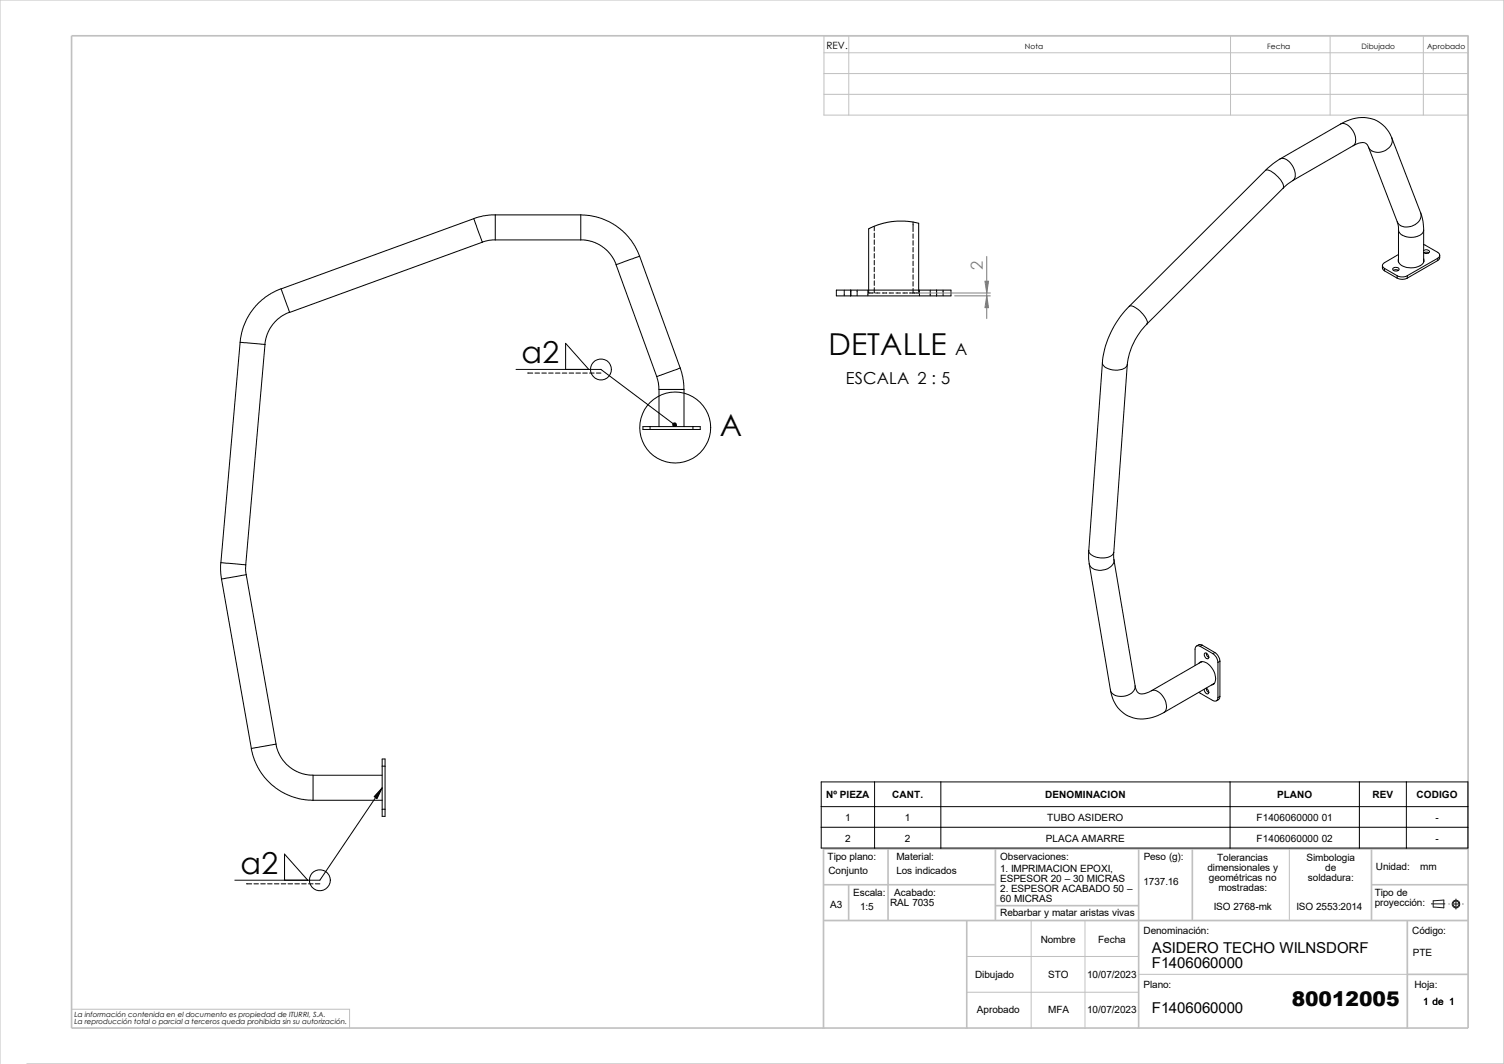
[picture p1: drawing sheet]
<svg xmlns="http://www.w3.org/2000/svg" width="420mm" height="297mm" viewBox="0 0 420 297" stroke-linecap="round" stroke-linejoin="round" font-family="sans-serif">
<g fill="none" stroke="#c0c0c0" stroke-width=".28">
<path d="M230.1 10h179.9v22.1h-179.9zM230.1 14.7h179.9M237 10v22.1M343.6 10v22.1M371.4 10v22.1M397.5 10v22.1M230.1 20.5h179.9M230.1 26.3h179.9M360 237v20M288 257v30M303 257v30M270 277h48"/>
<path d="M270 267h48M318 272h75M0 297v-297h419.9v297h-412.4M20 281.7h77.6v5.3"/>
</g>
<g fill="none" stroke="#c0c0c0" stroke-width=".47">
<path d="M20 10h390v277h-390zM248 237v20M278 237v20M318 237v50M333 237v20M383 237v20M410 237h-180v50M230 247h48M230 257h180M237 247v10M270 257v30M278 252.8h40"/>
<path d="M383 247h27M393 257v30M393 272h17"/>
</g>
<g fill="none" stroke="#191924" stroke-width=".28">
<path d="M399.7 252.3h3.8M400.2 251.5l3-.3v2.2l-3-.2zM404.6 252.3h.1M405.9 252.3h1.3M406.6 251v2.8M408.5 252.3h.1"/>
<circle cx="406.6" cy="252.4" r="1.07"/>
<circle cx="406.6" cy="252.4" r=".86"/>
</g>
<g fill="none" stroke="#000" stroke-width=".28">
<path d="M374.4 34.6a9.9 9.9 0 0 1 11.8 .4l1.5 1.7 1 1.8M374.4 34.6a2.87 2.87 0 0 1 3.3 1.8 3.9 3.9 0 0 1 .5 4l-.3 .3M374.4 34.6l-16.9 9.8M388.7 38.5a3.1 3.1 0 0 1-2.5 3.7 3.2 3.2 0 0 1-4.1-1.1M388.7 38.5l8 20.9M138.3 60l-3.2 .2-2.8 .8M138.3 60v7M138.3 60h23.9M162.2 60l2.4 .2 2.5 .5 2.8 1.1 1.9 1.1 2.7 2.1 1.6 2 1.2 1.7 1.3 2.8M162.2 60v7M353.4 47.6a2.01 2.01 0 0 1 2.3 .7l.4 .3a5 5 0 0 1 2.3 3.9h-.1M353.4 47.6l-38.1 37.9"/>
<path d="M357.5 44.4a2.85 2.85 0 0 1 3.3 1.8 3.2 3.2 0 0 1 .2 4.2M357.5 44.4l-2 1.3-2.1 1.9M358.3 52.5l-38 38M361 50.4l-2.7 2.1M377.9 40.7l-16.9 9.7M377.9 40.7a3.3 3.3 0 0 1 3.7-.5l.5 .9M382.1 41.1l8.1 20.8M396.7 59.4a3.2 3.2 0 0 1-2.9 3.8 2.92 2.92 0 0 1-3.6-1.3M396.7 59.4l.7 2.5 .2 2.3M132.3 61l2.4 6.6M132.3 61l-53.8 19.6M134.7 67.6l-53.8 19.6-2.4-6.6"/>
<path d="M138.3 67h23.9M138.3 67l-1.9 .1-1.7 .5M162.2 67l2.9 .4 2.9 1.3 2.5 2.3 .9 1.4 .6 1.5M178.6 71.5l-6.6 2.4 11.4 31.2M178.6 71.5l11.3 31.2-6.5 2.4M244.1 63.2v1.2M244.1 65.1v1.2M244.1 67v1.2M244.1 68.9v1.2M244.1 70.8v1.3M244.1 72.7v1.3M244.1 74.6v1.3"/>
<path d="M244.1 76.5v1.3M244.1 78.4v1.3M255 62v1.2M255 63.4v1.2M255 65.3v1.2M255 67.2v1.3M255 69.1v1.3M255 71v1.3M255 72.9v1.3M255 74.8v1.3M255 76.7v1.3M255 78.6v1.3"/>
<path d="M386 74.1l.1 .9 .5 .6M386.6 74.9v.7M386.6 74.9l3.5 2.1M386.6 75.6l3.5 2M389 74.9a1.05 1.05 0 0 1 1.7 .4 1.04 1.04 0 0 1-1.8-.3zM389.1 75.5l.5-.2 .9 .2M390.1 77.6a3.1 3.1 0 0 0 2.9 0M390.1 77a3.1 3.1 0 0 0 2.9 0M390.1 77v.6M390.2 61.9l.3 2.3M390.5 71l-3.9 2.3a.84 .84 0 0 0-.6 .8 .84 .84 0 0 0 .6 .8M390.5 64.2l.1 9"/>
<path d="M390.5 72.9v.1M393 77v.6M397.6 64.2a2.87 2.87 0 0 1-3.3 2.1 3.2 3.2 0 0 1-3.8-2.1M397.6 68.2l3.9 2.2a.89 .89 0 0 1 .5 .9 .89 .89 0 0 1-.5 .8M397.6 69.9a1 1 0 0 1 1.6 .5 1.2 1.2 0 0 1-1.6 .1M397.6 72.2a1.85 1.85 0 0 1-1.8 2.3 4.6 4.6 0 0 1-5.2-1.3l-.1-1M397.6 72.9v.1M397.6 64.2v8.8M397.6 73l-.1 .2M397.6 70.6l.5-.2 .9 .2M401.5 72.1l-8.5 4.9M401.5 72.1v.6"/>
<path d="M401.5 72.7l-8.5 4.9M402 71.2v.9l-.5 .6M67.1 95.5l6.9 .7M67.1 95.5l-5.4 61.6M74 96.2l-5.4 61.5M78.5 80.6l-1.6 .7-2.6 1.5-2 1.7-1.3 1.4-1.5 2.1-1.5 3.1-.5 1.6-.4 2.8M80.9 87.2l-2.4 1.1-2.4 2.4-1.4 2.4-.7 3.1M235.8 81v1.6M237.6 81h-4v1.6h4M237.6 81h23.9M237.6 82.6h23.9M237.6 81v1.6"/>
<path d="M239.4 81v1.6M242.4 81v1.6M243.8 81.8h-1.2v-17.9l3.7-1.5 4-.7 3.1 .1 3.1 .5v19.5h-2.5M244.1 80.3v1.5M244.5 81.8h1.2M246.4 81.8h1.3M248.3 81.8h1.3M250.2 81.8h1.3M252.1 81.8h1.3M255 80.5v1.3M256.8 81v1.6M259.8 81v1.6"/>
<path d="M261.5 81h4.1v1.6h-4.1M261.5 81v1.6M263.4 81v1.6M315.3 85.5a1.67 1.67 0 0 1 2 .5l1.5 1.3a3.8 3.8 0 0 1 1.5 3.1v.1M315.3 85.5a25.9 25.9 0 0 0-7.5 15.7M320.3 90.5a19.6 19.6 0 0 0-5.5 11.2M144.1 103.1h23.7l20.6 15.5M147.4 104.1h1.4M149.4 104.1h1.3M151.3 104.1h1.3M153.2 104.1h1.3M155.1 104.1h1.3"/>
<path d="M157 104.1h1.3M158.9 104.1h1.3M160.8 104.1h1.3M162.7 104.1h1.3M164.4 103.1l-6.5-7.3v7.3M164.6 104.1h1.3M166.5 104.1h1.3M181.5 119.1v.8M181.5 119.1h-2v.8h2M181.5 119.9h12M181.5 119.1h12M183.4 105.1l.5 1.7 .1 1.9"/>
<path d="M184 108.7h7M184 108.7v10.4M189.9 102.7l.8 2.8 .3 3.2M191 108.7v10.4M193.5 119.1h2v.8h-2M193.5 119.1v.8M307.8 101.2a2.67 2.67 0 0 0 2.8 2.1 4.3 4.3 0 0 0 4.1-1.2l.1-.4M307.8 101.2l-3.8 52.5M314.8 101.7l-3.8 52.5M61.7 157.1l6.9 .6M61.7 157.1l-.1 2.3 .2 2.2M68.6 157.7l.1 2.7"/>
<path d="M304 153.7l.2 3.7M304 153.7a2.69 2.69 0 0 0 2.8 2 4 4 0 0 0 4.1-1.2l.1-.3M304.2 157.4l5.9 35.2M311 154.2l.1 2.1M311.1 156.3l5.9 35.2M311.1 156.3a3.1 3.1 0 0 1-3.2 2.8 3.1 3.1 0 0 1-3.7-1.7M61.8 161.6l8.4 47.3M68.7 160.4l8.4 47.3M68.7 160.4l-6.9 1.2M310.1 192.6a8.9 8.9 0 0 0 12.4 7.5l2.5-1.2M317 191.5a3.4 3.4 0 0 1-4.2 2.9 2.61 2.61 0 0 1-2.7-1.8M317 191.5a2.1 2.1 0 0 0 1 2 2.1 2.1 0 0 0 2.3-.1l1.2-.6"/>
<path d="M321.5 192.8a3.2 3.2 0 0 1 3.7 2.3 3 3 0 0 1-.2 3.8M334.7 185.2a1.93 1.93 0 0 1 3 .4 4.6 4.6 0 0 1 1.4 5.2l-.9 .5M334.8 193.3l3.9 2.2a.88 .88 0 0 0 1 .1 .88 .88 0 0 0 .4-.9M335.2 180.4a.88 .88 0 0 0-1-.1 .88 .88 0 0 0-.5 .9v4.6M335.2 180.4l3.5 2.1M335.4 184.7l-.1 .2M335.6 184.7l-14.1 8.1M335.7 180.1l-.8-.2-.8 .4M335.7 180.1l-.5 .3M335.7 180.1l3.6 2.1M336.4 182.4a.96 .96 0 0 1 1 .4 .96 .96 0 0 1-.1 1.1 1.16 1.16 0 0 1-.9-1.5zM336.8 192.1a.92 .92 0 0 1 .7 .7 .92 .92 0 0 1-.3 .9 1.28 1.28 0 0 1-.9-1.3"/>
<path d="M336.8 182.3l.3 .8 .5 .4M336.8 192.1l.1 .6 .7 .6M338.7 182.5a3.1 3.1 0 0 1 1.4 2.4M339 190.9h-.2M339 190.8l-14 8.1M339.1 190.8h-.1M339.3 182.2a3.3 3.3 0 0 1 1.4 2.4M339.3 182.2l-.6 .3M340.1 184.9v9.8M340.7 194.4l-.6 .3M340.7 194.4l-.1 .5-.9 .7M340.7 184.6l-.6 .3"/>
<path d="M340.7 184.6v9.8M70.2 208.9l.8 3.1 1 2.2 1.9 2.8 2.1 2.2 2.6 1.8 2.9 1.4 2.9 .7 3 .3M77 207.7l.6 2.1 .8 1.6 1.4 1.7 1.2 1.1 1.6 1 1.9 .8 2.9 .4M77.1 207.7l-6.9 1.2M87.4 216.4h19.3M87.4 216.4v7M106.7 213.9h.8M106.7 213.9v12M106.7 219.9l-17.4 25.8h-23.7M107.5 213.9v-2h-.8v2M107.5 213.9v12M229.3 218.3h180.6v18.4h-180.6z"/>
<path d="M244.2 218.3v18.4M262.7 218.3v18.4M343.5 218.3v18.4M379.6 218.3v18.4M392.7 218.3v18.4M87.4 223.4h19.3M106.7 225.9h.8M107.5 225.9v2h-.8v-2M229.3 225.2h180.6M229.3 230.9h180.6M68.8 246.7h1.5M70.9 246.7h1.3"/>
<path d="M72.8 246.7h1.3M74.7 246.7h1.3M76.6 246.7h1.3M78.5 246.7h1.3M80.4 246.7h1.3M82.3 246.7h1.3M84.2 246.7h1.3M85.9 245.7l-6.4-7.3v7.3M86.1 246.7h1.3M88.1 246.7h1.2"/>
<circle cx="167.8" cy="103.1" r="2.91"/>
<circle cx="188.6" cy="119.4" r="9.9"/>
<circle cx="89.3" cy="245.7" r="2.92"/>
</g>
<g fill="#000" stroke="#000" stroke-width=".28">
<path d="M106.7 219.9l-1.4 3-.8-.5z"/>
<path d="M188 118.2a.51 .51 0 0 1 .7 0 .51 .51 0 0 1 .1 .7l-.4-.3 .4 .3a.51 .51 0 0 1-.8 .1 .51 .51 0 0 1 0-.8z" fill-rule="evenodd"/>
</g>
<path d="M275.5 71.6v17.3M255.9 81.8h20.7M266.6 82.6h10" fill="none" stroke="#808080" stroke-width=".28"/>
<g fill="#808080" stroke="#808080" stroke-width=".28">
<path d="M275 78.5h1.1l-.6 3.3z"/>
<path d="M275.5 82.6l.6 3.3h-1.1z"/>
</g>
<g font-size="8.4">
<text x="145.7" y="101.3">a2</text>
<text x="231.4" y="99">DETALLE</text>
<text x="201" y="121.6">A</text>
<text x="67.2" y="243.8">a2</text>
</g>
<text font-size="5.6" x="360.7" y="280.8">80012005</text>
<text font-size="4.6" fill="#808080" x="274.4" y="75.5" transform="rotate(-90 274.4 75.5)">2</text>
<g font-size="4.6">
<text x="266.7" y="99.1">A</text>
<text x="236.2" y="107.3">ESCALA 2 : 5</text>
</g>
<g font-size="4.2">
<text x="321.7" y="265.9">ASIDERO TECHO WILNSDORF</text>
<text x="321.7" y="270.1">F1406060000</text>
<text x="321.7" y="282.8">F1406060000</text>
</g>
<g font-size="2.8">
<text x="230.8" y="13.6">REV.</text>
<text x="230.7" y="222.7">Nº PIEZA</text>
<text x="249.2" y="222.7">CANT.</text>
<text x="291.9" y="222.7">DENOMINACION</text>
<text x="356.6" y="222.7">PLANO</text>
<text x="383.3" y="222.7">REV</text>
<text x="395.6" y="222.7">CODIGO</text>
<text x="236" y="229.2">1</text>
<text x="252.7" y="229.2">1</text>
<text x="292.4" y="229.2">TUBO ASIDERO</text>
<text x="350.9" y="229.2">F1406060000 01</text>
<text x="400.9" y="229.2">-</text>
<text x="231.1" y="239.9">Tipo plano:</text>
<text x="236" y="234.9">2</text>
<text x="250.3" y="239.9">Material:</text>
<text x="252.7" y="234.9">2</text>
<text x="279.3" y="239.9">Observaciones:</text>
<text x="292.1" y="234.9">PLACA AMARRE</text>
<text x="319.4" y="239.9">Peso (g):</text>
<text x="350.9" y="234.9">F1406060000 02</text>
<text x="400.9" y="234.9">-</text>
<text x="231.4" y="244.1">Conjunto</text>
<text x="250.3" y="244.1">Los indicados</text>
<text x="279.3" y="243.4">1. IMPRIMACION EPOXI,</text>
<text x="337.2" y="243.2">dimensionales y</text>
<text x="337.6" y="246">geométricas no</text>
<text x="339.9" y="240.3">Tolerancias</text>
<text x="364.8" y="240.2">Simbologia</text>
<text x="365.2" y="245.9">soldadura:</text>
<text x="370.1" y="243">de</text>
<text x="384.2" y="242.7">Unidad:</text>
<text x="396.6" y="242.7">mm</text>
<text x="238.3" y="250">Escala:</text>
<text x="249.7" y="250">Acabado:</text>
<text x="279.3" y="251.9">60 MICRAS</text>
<text x="279.3" y="249">2. ESPESOR ACABADO 50 –</text>
<text x="279.3" y="246.3">ESPESOR 20 – 30 MICRAS</text>
<text x="319.4" y="246.9">1737.16</text>
<text x="340.2" y="248.8">mostradas:</text>
<text x="383.9" y="250">Tipo de</text>
<text x="231.8" y="253.4">A3</text>
<text x="240.2" y="254">1:5</text>
<text x="248.6" y="253">RAL 7035</text>
<text x="279.3" y="255.7">Rebarbar y matar aristas vivas</text>
<text x="338.9" y="254">ISO 2768-mk</text>
<text x="362" y="254">ISO 2553:2014</text>
<text x="383.9" y="252.8">proyección:</text>
<text x="290.6" y="263.4">Nombre</text>
<text x="306.7" y="263.4">Fecha</text>
<text x="319.4" y="260.6">Denominación:</text>
<text x="394.4" y="260.6">Código:</text>
<text x="394.5" y="266.9">PTE</text>
<text x="272.3" y="273">Dibujado</text>
<text x="292.7" y="273">STO</text>
<text x="303.6" y="273">10/07/2023</text>
<text x="319.4" y="275.8">Plano:</text>
<text x="395" y="275.8">Hoja:</text>
<text x="397.4" y="280.6">1 de 1</text>
<text x="272.8" y="282.8">Aprobado</text>
<text x="292.7" y="282.8">MFA</text>
<text x="303.6" y="282.8">10/07/2023</text>
</g>
<g font-size="2.1">
<text x="286.2" y="13.6">Nota</text>
<text x="353.9" y="13.6">Fecha</text>
<text x="380.2" y="13.6">Dibujado</text>
<text x="398.5" y="13.6">Aprobado</text>
</g>
<g font-size="2">
<text x="20.8" y="285.8">La reproducción total o parcial a terceros queda prohibida sin su autorización.</text>
<text x="20.8" y="283.8">La información contenida en el documento es propiedad de ITURRI, S.A.</text>
</g>
</svg>
